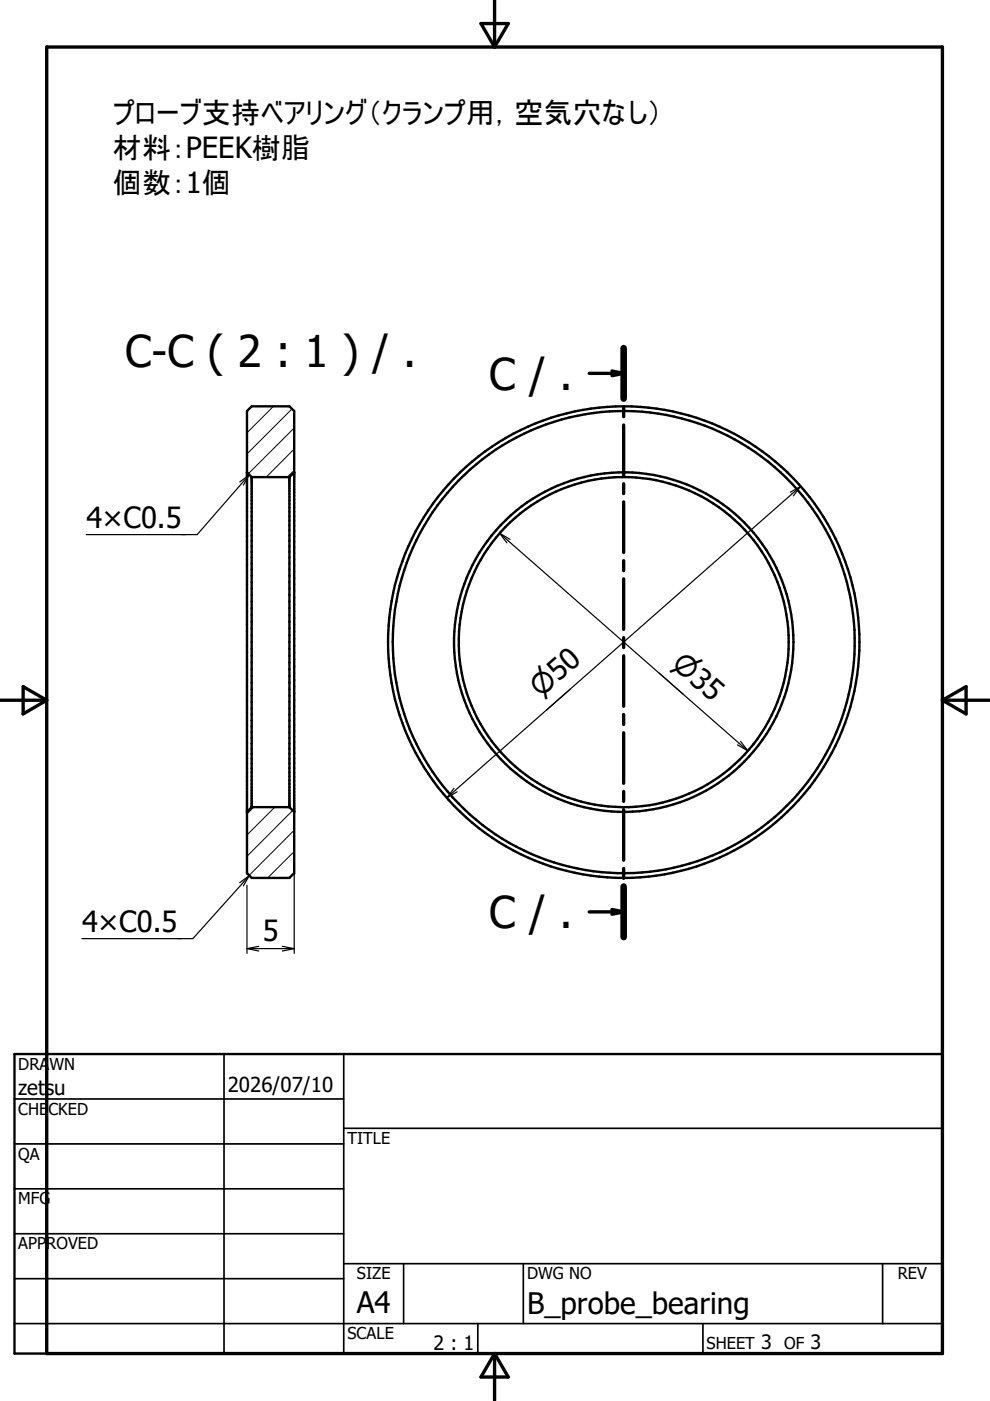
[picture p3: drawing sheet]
<svg xmlns="http://www.w3.org/2000/svg" width="210mm" height="297mm" viewBox="0 0 210 297" stroke-linecap="round" stroke-linejoin="round" font-family="sans-serif">
<path d="M53.5 86.1l-1.1 1.2M58 86.1l-5.6 5.7M61.9 86.7l-9.5 9.5M62.4 99.7l-1.5 1.5M62.4 95.2l-5.9 6M62.4 90.7l-9.7 9.7M53.8 171.1l-1.4 1.5M58.3 171.1l-5.9 5.9M62.1 171.8l-9.7 9.7M62.4 176l-9.6 9.6M62.4 185l-1.1 1.1M62.4 180.5l-5.7 5.6" fill="none" stroke="#000" stroke-width=".21"/>
<g fill="none" stroke="#000" stroke-width=".51">
<path d="M53.4 86.1h8l1 1v98l-1 1h-8l-1-1v-98zM52.4 100.1l1 1.1M53.4 101.2h8M53.4 101.2v69.9M61.4 101.2v69.9M62.4 100.1l-1 1.1M53.4 171.1h8M53.4 171.1l-1 1M61.4 171.1l1 1M3.1 223.5h196.7v63.5h-196.7z"/>
<circle cx="132.2" cy="136.1" r="36"/>
<circle cx="132.2" cy="136.2" r="35"/>
<circle cx="132.3" cy="136.1" r="50"/>
<circle cx="132.3" cy="136.2" r="49"/>
</g>
<g fill="none" stroke="#000" stroke-width=".71">
<path d="M104.9 0v10M9.9 10h189.9v277h-189.9zM102 5h5.8l-2.9 5zM124.9 79.2h7.3M129.8 78.7l2.4 .5M132.2 73.8v10.7M132.2 79.2l-2.4 .5M132.2 86.3v2M132.2 90.1v10.7M132.2 102.6v2M132.2 106.4v10.7M132.2 118.9v2.1"/>
<path d="M132.2 122.7v10.7M132.2 135.2v2.1M132.2 139v10.7M-.1 148.5h10M4.9 145.6l5 2.9-5 2.9zM132.2 151.5v2.1M132.2 155.4v10.7M199.8 148.5h10M199.8 148.5l5-2.9v5.8zM132.2 167.8v2.1M132.2 171.7v10.7M124.9 193.3h7.3"/>
<path d="M129.8 192.8l2.4 .5M132.2 184.1v2.1M132.2 188v10.7M132.2 193.3l-2.4 .5M104.9 287v9.9M104.9 287l2.9 5h-5.8z"/>
</g>
<g fill="none" stroke="#000" stroke-width=".36">
<path d="M3.1 233h69.8M47.5 223.5v63.5M72.9 239.2h126.9M72.9 223.5v63.5M3.1 242.5h69.8M3.1 252.1h69.8M3.1 261.6h69.8M3.1 271.1h69.8M72.9 267.9h126.9M85.6 267.9v12.7M111 267.9v12.7M187.1 267.9v12.7"/>
<path d="M3.1 280.6h196.7M101.3 280.6v6.4M149 280.6v6.4"/>
</g>
<path d="M132.2 73.8v10.7M132.2 188v10.7" fill="none" stroke="#000" stroke-width="1.4"/>
<g fill="none" stroke="#000" stroke-width=".25">
<path d="M52.9 100.6l-11.1 12.7h-23.5M52.9 100.6l-1.3 2.2M52.9 100.6l-2.1 1.6M105.9 113.1l52.7 46.1M105.9 113.1l2.2 1.3M105.9 113.1l1.6 2M169.8 103.1l-75.1 66.1M169.8 103.1l-1.6 2M169.8 103.1l-2.2 1.3M139.8 142.7l5 4.5M156.4 157.9l2.2 1.3M157 157.2l1.6 2"/>
<path d="M96.3 167.1l-1.6 2.1M96.9 167.9l-2.2 1.3M52.4 185.1v.2M52.4 187.7v14.4M52.9 185.6l-12 13.4h-23.5M52.9 185.6l-1.3 2.2M52.9 185.6l-2.1 1.6M62.4 185.1v17M52.4 201.1h10M52.4 201.1l2.5 .5M54.9 200.6l-2.5 .5M59.9 200.6l2.5 .5"/>
<path d="M62.4 201.1l-2.5 .5"/>
</g>
<g font-size="9.3">
<text x="26.6" y="77.8">C-C ( 2 : 1 ) / .</text>
<text x="103.7" y="82.7">C / .</text>
<text x="103.7" y="196.9">C / .</text>
</g>
<g font-size="6.3">
<text x="75.6" y="278.4">A4</text>
<text x="111.7" y="278.6">B_probe_bearing</text>
</g>
<g font-size="6.2">
<text x="23.9" y="26">プローブ支持ベアリング（クランプ用，空気穴なし）</text>
<text x="23.9" y="33.4">材料：PEEK樹脂</text>
<text x="23.9" y="40.9">個数：1個</text>
<text x="18.3" y="111.9">4×C0.5</text>
<text x="17.4" y="197.5">4×C0.5</text>
<text x="55.7" y="199.4">5</text>
</g>
<g font-size="5.9">
<text x="142.2" y="141.2" transform="rotate(41 142.2 141.2)">⌀35</text>
<text x="114.7" y="148" transform="rotate(-41 114.7 148)">⌀50</text>
</g>
<g font-size="4.4">
<text x="3.9" y="232.2">zetsu</text>
<text x="48.3" y="231.5">2026/07/10</text>
</g>
<g font-size="4.2">
<text x="91.9" y="286.2">2 : 1</text>
<text x="161.4" y="286.1">3</text>
<text x="171.9" y="286.1">3</text>
</g>
<g font-size="3.5">
<text x="3.9" y="226.8">DRAWN</text>
<text x="3.9" y="236.3">CHECKED</text>
<text x="3.9" y="245.9">QA</text>
<text x="73.7" y="242.5">TITLE</text>
<text x="3.9" y="255.4">MFG</text>
<text x="3.9" y="264.9">APPROVED</text>
<text x="75.7" y="271.3">SIZE</text>
<text x="111.7" y="271.3">DWG NO</text>
<text x="190.4" y="271.2">REV</text>
<text x="73.7" y="284">SCALE</text>
<text x="149.8" y="286.1">SHEET</text>
<text x="166.3" y="286.1">OF</text>
</g>
</svg>
